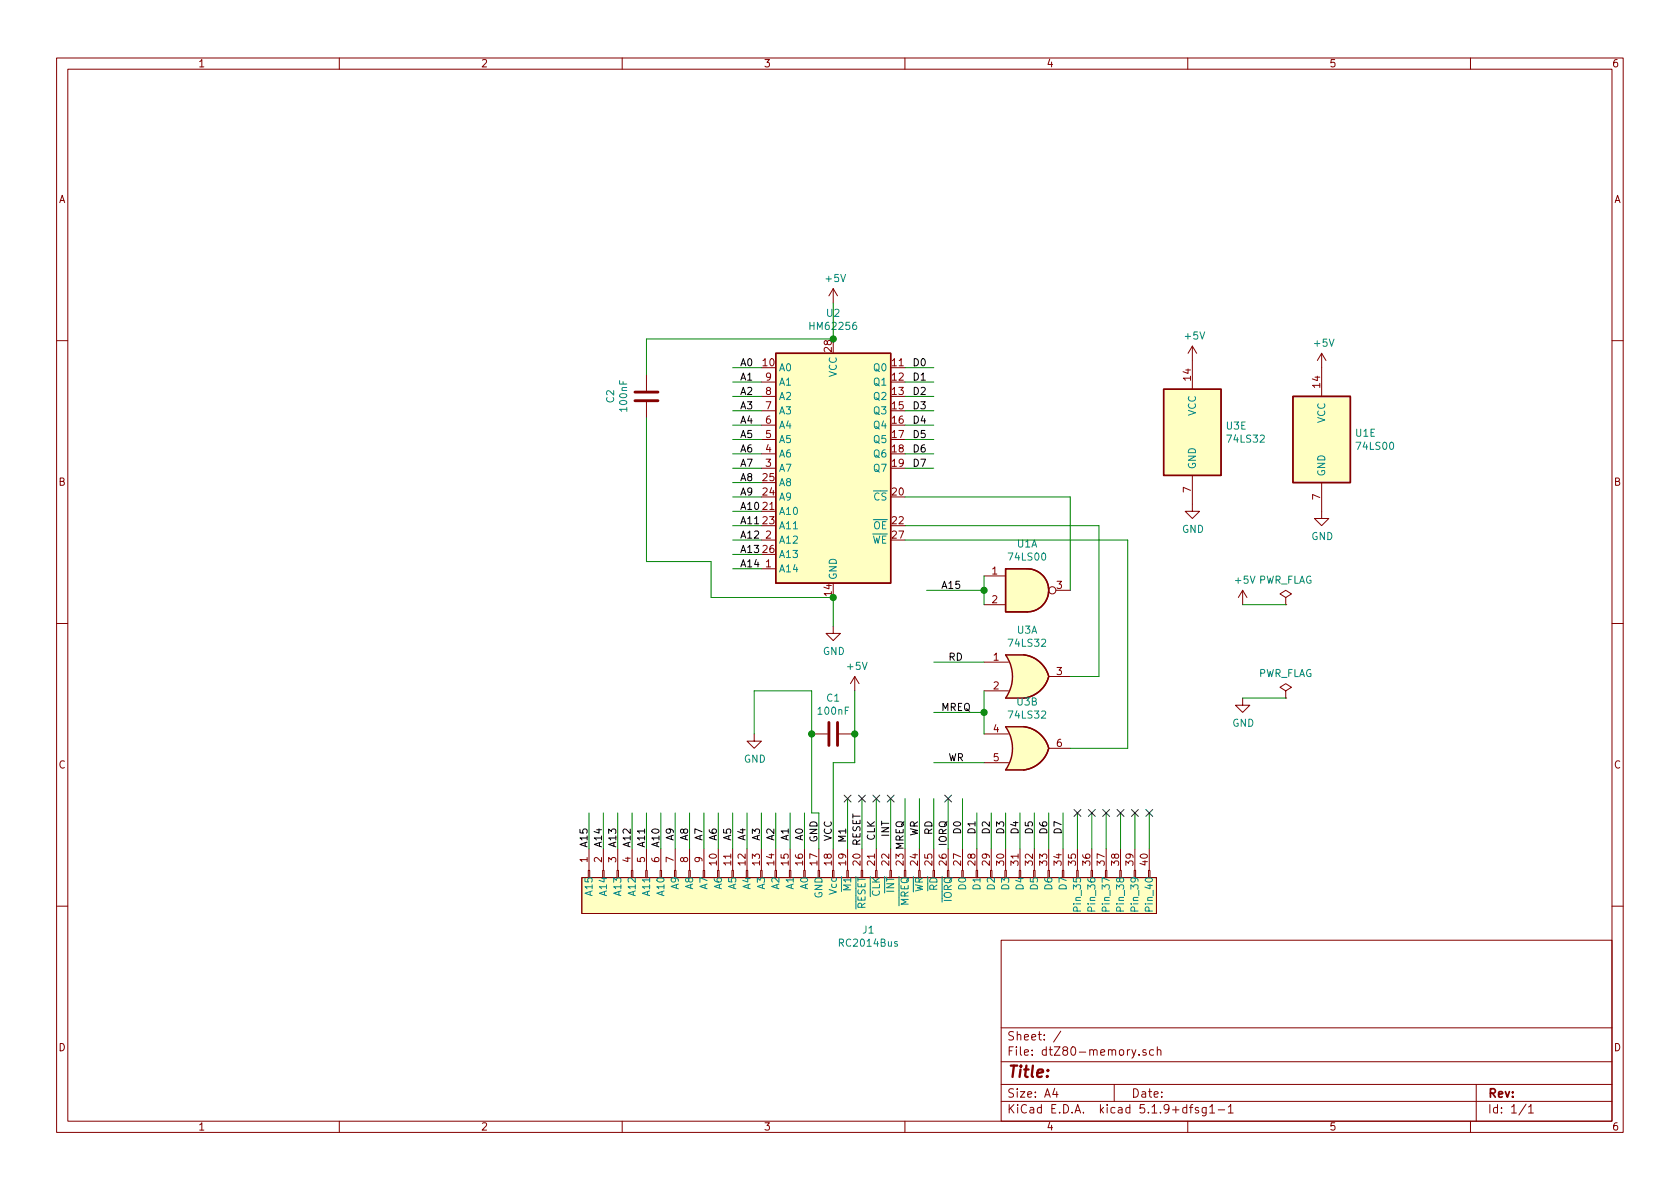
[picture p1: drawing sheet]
EESchema Schematic File Version 4
EELAYER 30 0
EELAYER END
$Descr A4 11693 8268
encoding utf-8
Sheet 1 1
Title ""
Date ""
Rev ""
Comp ""
Comment1 ""
Comment2 ""
Comment3 ""
Comment4 ""
$EndDescr
Wire Wire Line
	6100 5900 6100 5550
Text Label 6100 5700 3    50   ~ 0
CLK
Wire Wire Line
	6600 5900 6600 5550
Wire Wire Line
	6700 5900 6700 5550
Wire Wire Line
	4200 5900 4200 5650
Wire Wire Line
	4300 5900 4300 5650
Wire Wire Line
	4400 5900 4400 5650
Wire Wire Line
	4500 5900 4500 5650
Wire Wire Line
	4600 5900 4600 5650
Wire Wire Line
	4700 5900 4700 5650
Wire Wire Line
	4800 5900 4800 5650
Wire Wire Line
	4900 5900 4900 5650
Wire Wire Line
	5000 5900 5000 5650
Wire Wire Line
	5100 5900 5100 5650
Wire Wire Line
	5200 5900 5200 5650
Wire Wire Line
	5300 5900 5300 5650
Wire Wire Line
	5400 5900 5400 5650
Wire Wire Line
	5500 5900 5500 5650
Wire Wire Line
	5600 5900 5600 5650
Text Label 4100 5750 3    50   ~ 0
A15
Text Label 4200 5750 3    50   ~ 0
A14
Text Label 4300 5750 3    50   ~ 0
A13
Text Label 4400 5750 3    50   ~ 0
A12
Text Label 4500 5750 3    50   ~ 0
A11
Text Label 4600 5750 3    50   ~ 0
A10
Text Label 4700 5750 3    50   ~ 0
A9
Text Label 4800 5750 3    50   ~ 0
A8
Text Label 4900 5750 3    50   ~ 0
A7
Text Label 5000 5750 3    50   ~ 0
A6
Text Label 5100 5750 3    50   ~ 0
A5
Text Label 5200 5750 3    50   ~ 0
A4
Text Label 5300 5750 3    50   ~ 0
A3
Text Label 5400 5750 3    50   ~ 0
A2
Text Label 5500 5750 3    50   ~ 0
A1
Text Label 5600 5750 3    50   ~ 0
A0
Text Label 6600 5700 3    50   ~ 0
IORQ
Wire Wire Line
	6000 5900 6000 5550
Wire Wire Line
	5900 5900 5900 5550
Wire Wire Line
	6200 5900 6200 5550
Text Label 6000 5650 3    50   ~ 0
RESET
Text Label 6200 5700 3    50   ~ 0
INT
Text Label 6300 5700 3    50   ~ 0
MREQ
Text Label 6400 5700 3    50   ~ 0
WR
Text Label 6500 5700 3    50   ~ 0
RD
Wire Wire Line
	6800 5900 6800 5650
Wire Wire Line
	6900 5900 6900 5650
Wire Wire Line
	7000 5900 7000 5650
Wire Wire Line
	7100 5900 7100 5650
Wire Wire Line
	7200 5900 7200 5650
Wire Wire Line
	7300 5900 7300 5650
Wire Wire Line
	7400 5900 7400 5650
Wire Wire Line
	7500 5900 7500 5650
Wire Wire Line
	7600 5900 7600 5650
Wire Wire Line
	7700 5900 7700 5650
Wire Wire Line
	7800 5900 7800 5650
Wire Wire Line
	7900 5900 7900 5650
Wire Wire Line
	8000 5900 8000 5650
Text Label 6700 5700 3    50   ~ 0
D0
Text Label 6800 5700 3    50   ~ 0
D1
Text Label 6900 5700 3    50   ~ 0
D2
Text Label 7000 5700 3    50   ~ 0
D3
Text Label 7100 5700 3    50   ~ 0
D4
Text Label 7200 5700 3    50   ~ 0
D5
Text Label 7300 5700 3    50   ~ 0
D6
Text Label 7400 5700 3    50   ~ 0
D7
$Comp
L Device:C C1
U 1 1
P 5800 5100
F 0 "C1" V 5548 5100 50  0000 C CNN
F 1 "100nF" V 5639 5100 50  0000 C CNN
F 2 "Capacitor_THT:C_Disc_D3.0mm_W2.0mm_P2.50mm" H 5838 4950 50  0001 C CNN
F 3 "~" H 5800 5100 50  0001 C CNN
	1    5800 5100
	0    1    1    0   
$EndComp
Wire Wire Line
	5800 5300 5950 5300
Wire Wire Line
	5950 5300 5950 5100
Wire Wire Line
	5650 5650 5700 5650
Wire Wire Line
	5700 5650 5700 5900
Text Label 5700 5700 3    50   ~ 0
GND
Text Label 5800 5700 3    50   ~ 0
VCC
Text Label 5900 5750 3    50   ~ 0
M1
NoConn ~ 7500 5650
NoConn ~ 7600 5650
NoConn ~ 7700 5650
NoConn ~ 7800 5650
NoConn ~ 7900 5650
NoConn ~ 8000 5650
$Comp
L Memory_RAM:HM62256BLP U2
U 1 1
P 5800 3250
F 0 "U2" H 5800 4331 50  0000 C CNN
F 1 "HM62256" H 5800 4240 50  0000 C CNN
F 2 "Package_DIP:DIP-28_W15.24mm_Socket" H 5800 3150 50  0001 C CNN
F 3 "http://www.ti.com/lit/gpn/sn74LS32" H 5800 3150 50  0001 C CNN
	1    5800 3250
	1    0    0    -1  
$EndComp
$Comp
L Device:C C2
U 1 1
P 4500 2750
F 0 "C2" V 4248 2750 50  0000 C CNN
F 1 "100nF" V 4339 2750 50  0000 C CNN
F 2 "Capacitor_THT:C_Disc_D3.0mm_W2.0mm_P2.50mm" H 4538 2600 50  0001 C CNN
F 3 "~" H 4500 2750 50  0001 C CNN
	1    4500 2750
	1    0    0    -1  
$EndComp
Wire Wire Line
	5800 2350 5800 2100
Wire Wire Line
	4500 2900 4500 3900
$Comp
L power:+5V #PWR0104
U 1 1
P 5800 2100
F 0 "#PWR0104" H 5800 1950 50  0001 C CNN
F 1 "+5V" H 5815 2273 50  0000 C CNN
F 2 "" H 5800 2100 50  0001 C CNN
F 3 "" H 5800 2100 50  0001 C CNN
	1    5800 2100
	1    0    0    -1  
$EndComp
Wire Wire Line
	6300 2550 6500 2550
Wire Wire Line
	6300 2650 6500 2650
Wire Wire Line
	6300 2750 6500 2750
Wire Wire Line
	6300 2850 6500 2850
Wire Wire Line
	6300 2950 6500 2950
Wire Wire Line
	6300 3050 6500 3050
Wire Wire Line
	6300 3150 6500 3150
Wire Wire Line
	6300 3250 6500 3250
Wire Wire Line
	5300 2550 5100 2550
Wire Wire Line
	5300 2650 5100 2650
Wire Wire Line
	5300 2750 5100 2750
Wire Wire Line
	5300 2850 5100 2850
Wire Wire Line
	5300 2950 5100 2950
Wire Wire Line
	5300 3050 5100 3050
Wire Wire Line
	5300 3150 5100 3150
Wire Wire Line
	5300 3250 5100 3250
Wire Wire Line
	5300 3350 5100 3350
Wire Wire Line
	5300 3450 5100 3450
Wire Wire Line
	5300 3550 5100 3550
Wire Wire Line
	5300 3650 5100 3650
Wire Wire Line
	5300 3750 5100 3750
Wire Wire Line
	5300 3850 5100 3850
Wire Wire Line
	5300 3950 5100 3950
Text Label 5150 2550 0    50   ~ 0
A0
Text Label 5150 2650 0    50   ~ 0
A1
Text Label 5150 2750 0    50   ~ 0
A2
Text Label 5150 2850 0    50   ~ 0
A3
Text Label 5150 2950 0    50   ~ 0
A4
Text Label 5150 3050 0    50   ~ 0
A5
Text Label 5150 3150 0    50   ~ 0
A6
Text Label 5150 3250 0    50   ~ 0
A7
Text Label 5150 3350 0    50   ~ 0
A8
Text Label 5150 3450 0    50   ~ 0
A9
Text Label 5150 3550 0    50   ~ 0
A10
Text Label 5150 3650 0    50   ~ 0
A11
Text Label 5150 3750 0    50   ~ 0
A12
Text Label 5150 3850 0    50   ~ 0
A13
Text Label 5150 3950 0    50   ~ 0
A14
Text Label 6350 2550 0    50   ~ 0
D0
Text Label 6350 2650 0    50   ~ 0
D1
Text Label 6350 2750 0    50   ~ 0
D2
Text Label 6350 2850 0    50   ~ 0
D3
Text Label 6350 2950 0    50   ~ 0
D4
Text Label 6350 3050 0    50   ~ 0
D5
Text Label 6350 3150 0    50   ~ 0
D6
Text Label 6350 3250 0    50   ~ 0
D7
NoConn ~ 6600 5550
NoConn ~ 6200 5550
NoConn ~ 6100 5550
NoConn ~ 6000 5550
NoConn ~ 5900 5550
Wire Wire Line
	5950 5100 5950 4800
Connection ~ 5950 5100
Wire Wire Line
	5650 5100 5650 4800
Connection ~ 5650 5100
$Comp
L power:+5V #PWR0101
U 1 1
P 5950 4800
F 0 "#PWR0101" H 5950 4650 50  0001 C CNN
F 1 "+5V" H 5965 4973 50  0000 C CNN
F 2 "" H 5950 4800 50  0001 C CNN
F 3 "" H 5950 4800 50  0001 C CNN
	1    5950 4800
	1    0    0    -1  
$EndComp
Wire Wire Line
	5650 4800 5250 4800
Wire Wire Line
	5250 4800 5250 5100
$Comp
L power:GND #PWR0102
U 1 1
P 5250 5100
F 0 "#PWR0102" H 5250 4850 50  0001 C CNN
F 1 "GND" H 5255 4927 50  0000 C CNN
F 2 "" H 5250 5100 50  0001 C CNN
F 3 "" H 5250 5100 50  0001 C CNN
	1    5250 5100
	1    0    0    -1  
$EndComp
$Comp
L power:GND #PWR0103
U 1 1
P 5800 4350
F 0 "#PWR0103" H 5800 4100 50  0001 C CNN
F 1 "GND" H 5805 4177 50  0000 C CNN
F 2 "" H 5800 4350 50  0001 C CNN
F 3 "" H 5800 4350 50  0001 C CNN
	1    5800 4350
	1    0    0    -1  
$EndComp
Wire Wire Line
	5800 4350 5800 4150
Wire Wire Line
	5800 4150 4950 4150
Wire Wire Line
	4950 4150 4950 3900
Wire Wire Line
	4950 3900 4500 3900
Connection ~ 5800 4150
Wire Wire Line
	5800 2350 4500 2350
Wire Wire Line
	4500 2350 4500 2600
Connection ~ 5800 2350
$Comp
L 74xx:74LS00 U1
U 1 1
P 7150 4100
F 0 "U1" H 7150 4425 50  0000 C CNN
F 1 "74LS00" H 7150 4334 50  0000 C CNN
F 2 "Package_DIP:DIP-14_W7.62mm_Socket" H 7150 4100 50  0001 C CNN
F 3 "http://www.ti.com/lit/gpn/sn74ls00" H 7150 4100 50  0001 C CNN
	1    7150 4100
	1    0    0    -1  
$EndComp
Wire Wire Line
	6500 5550 6500 5900
Wire Wire Line
	4100 5650 4100 5900
Wire Wire Line
	6450 4100 6850 4100
Wire Wire Line
	6850 4100 6850 4000
Wire Wire Line
	6850 4100 6850 4200
Connection ~ 6850 4100
Text Label 6550 4100 0    50   ~ 0
A15
Wire Wire Line
	7450 4100 7450 3450
Wire Wire Line
	7450 3450 6300 3450
Wire Wire Line
	6300 5550 6300 5900
Wire Wire Line
	6400 5550 6400 5900
$Comp
L 74xx:74LS32 U3
U 1 1
P 7150 4700
F 0 "U3" H 7150 5025 50  0000 C CNN
F 1 "74LS32" H 7150 4934 50  0000 C CNN
F 2 "Package_DIP:DIP-14_W7.62mm_Socket" H 7150 4700 50  0001 C CNN
F 3 "http://www.ti.com/lit/gpn/sn74LS32" H 7150 4700 50  0001 C CNN
	1    7150 4700
	1    0    0    -1  
$EndComp
$Comp
L 74xx:74LS32 U3
U 2 1
P 7150 5200
F 0 "U3" H 7150 5525 50  0000 C CNN
F 1 "74LS32" H 7150 5434 50  0000 C CNN
F 2 "Package_DIP:DIP-14_W7.62mm_Socket" H 7150 5200 50  0001 C CNN
F 3 "http://www.ti.com/lit/gpn/sn74LS32" H 7150 5200 50  0001 C CNN
	2    7150 5200
	1    0    0    -1  
$EndComp
Wire Wire Line
	6850 5100 6850 4950
Wire Wire Line
	6850 4950 6500 4950
Connection ~ 6850 4950
Wire Wire Line
	6850 4950 6850 4800
Text Label 6550 4950 0    50   ~ 0
MREQ
Wire Wire Line
	6850 4600 6500 4600
Wire Wire Line
	6850 5300 6500 5300
Text Label 6600 4600 0    50   ~ 0
RD
Text Label 6600 5300 0    50   ~ 0
WR
Wire Wire Line
	7450 4700 7650 4700
Wire Wire Line
	7650 3650 6300 3650
Wire Wire Line
	7450 5200 7850 5200
Wire Wire Line
	7850 5200 7850 3750
Wire Wire Line
	7850 3750 6300 3750
$Comp
L 74xx:74LS32 U3
U 5 1
P 8300 3000
F 0 "U3" H 8530 3046 50  0000 L CNN
F 1 "74LS32" H 8530 2955 50  0000 L CNN
F 2 "Package_DIP:DIP-14_W7.62mm_Socket" H 8300 3000 50  0001 C CNN
F 3 "http://www.ti.com/lit/gpn/sn74LS32" H 8300 3000 50  0001 C CNN
	5    8300 3000
	1    0    0    -1  
$EndComp
$Comp
L power:GND #PWR02
U 1 1
P 8300 3500
F 0 "#PWR02" H 8300 3250 50  0001 C CNN
F 1 "GND" H 8305 3327 50  0000 C CNN
F 2 "" H 8300 3500 50  0001 C CNN
F 3 "" H 8300 3500 50  0001 C CNN
	1    8300 3500
	1    0    0    -1  
$EndComp
$Comp
L power:+5V #PWR01
U 1 1
P 8300 2500
F 0 "#PWR01" H 8300 2350 50  0001 C CNN
F 1 "+5V" H 8315 2673 50  0000 C CNN
F 2 "" H 8300 2500 50  0001 C CNN
F 3 "" H 8300 2500 50  0001 C CNN
	1    8300 2500
	1    0    0    -1  
$EndComp
$Comp
L 74xx:74LS00 U1
U 5 1
P 9200 3050
F 0 "U1" H 9430 3096 50  0000 L CNN
F 1 "74LS00" H 9430 3005 50  0000 L CNN
F 2 "Package_DIP:DIP-14_W7.62mm_Socket" H 9200 3050 50  0001 C CNN
F 3 "http://www.ti.com/lit/gpn/sn74ls00" H 9200 3050 50  0001 C CNN
	5    9200 3050
	1    0    0    -1  
$EndComp
$Comp
L power:+5V #PWR05
U 1 1
P 9200 2550
F 0 "#PWR05" H 9200 2400 50  0001 C CNN
F 1 "+5V" H 9215 2723 50  0000 C CNN
F 2 "" H 9200 2550 50  0001 C CNN
F 3 "" H 9200 2550 50  0001 C CNN
	1    9200 2550
	1    0    0    -1  
$EndComp
$Comp
L power:GND #PWR06
U 1 1
P 9200 3550
F 0 "#PWR06" H 9200 3300 50  0001 C CNN
F 1 "GND" H 9205 3377 50  0000 C CNN
F 2 "" H 9200 3550 50  0001 C CNN
F 3 "" H 9200 3550 50  0001 C CNN
	1    9200 3550
	1    0    0    -1  
$EndComp
$Comp
L dtZ80-memory-rescue:RC2014Bus-rc2014bus J1
U 1 1
P 6000 6100
F 0 "J1" V 6363 6055 50  0000 C CNN
F 1 "RC2014Bus" V 6454 6055 50  0000 C CNN
F 2 "" H 6000 6100 50  0001 C CNN
F 3 "~" H 6000 6100 50  0001 C CNN
	1    6000 6100
	0    -1   1    0   
$EndComp
Wire Wire Line
	5650 5100 5650 5650
Wire Wire Line
	5800 5300 5800 5900
Wire Wire Line
	7650 4700 7650 3650
Wire Wire Line
	8950 4850 8650 4850
Wire Wire Line
	8950 4200 8650 4200
$Comp
L power:PWR_FLAG #FLG02
U 1 1
P 8950 4850
F 0 "#FLG02" H 8950 4925 50  0001 C CNN
F 1 "PWR_FLAG" H 8950 5023 50  0000 C CNN
F 2 "" H 8950 4850 50  0001 C CNN
F 3 "~" H 8950 4850 50  0001 C CNN
	1    8950 4850
	1    0    0    -1  
$EndComp
$Comp
L power:PWR_FLAG #FLG01
U 1 1
P 8950 4200
F 0 "#FLG01" H 8950 4275 50  0001 C CNN
F 1 "PWR_FLAG" H 8950 4373 50  0000 C CNN
F 2 "" H 8950 4200 50  0001 C CNN
F 3 "~" H 8950 4200 50  0001 C CNN
	1    8950 4200
	1    0    0    -1  
$EndComp
$Comp
L power:+5V #PWR03
U 1 1
P 8650 4200
F 0 "#PWR03" H 8650 4050 50  0001 C CNN
F 1 "+5V" H 8665 4373 50  0000 C CNN
F 2 "" H 8650 4200 50  0001 C CNN
F 3 "" H 8650 4200 50  0001 C CNN
	1    8650 4200
	1    0    0    -1  
$EndComp
$Comp
L power:GND #PWR04
U 1 1
P 8650 4850
F 0 "#PWR04" H 8650 4600 50  0001 C CNN
F 1 "GND" H 8655 4677 50  0000 C CNN
F 2 "" H 8650 4850 50  0001 C CNN
F 3 "" H 8650 4850 50  0001 C CNN
	1    8650 4850
	1    0    0    -1  
$EndComp
$EndSCHEMATC
